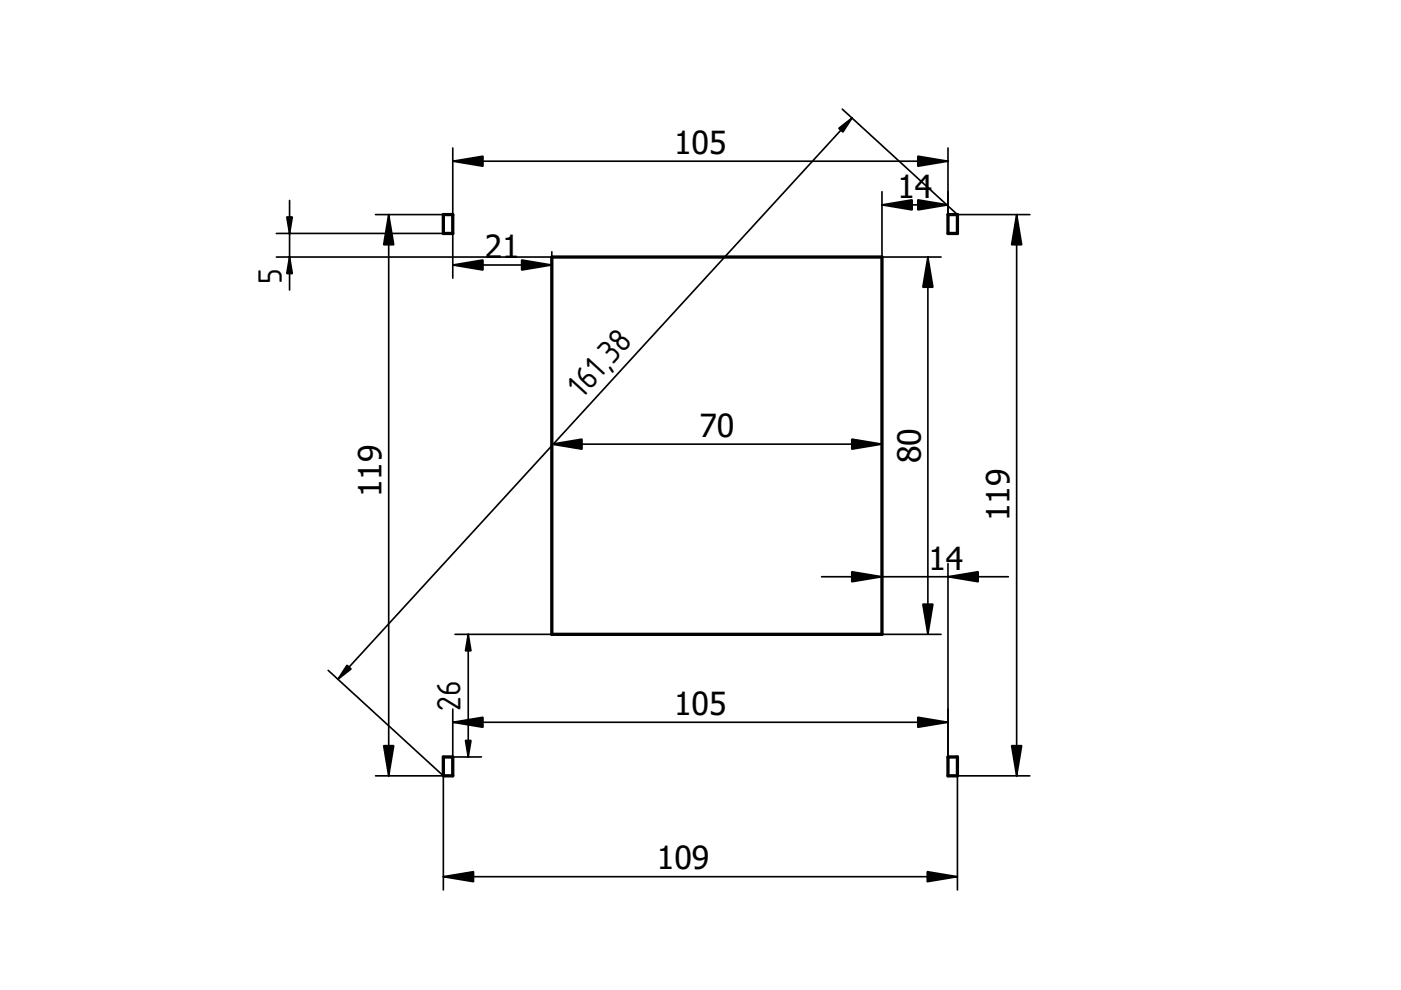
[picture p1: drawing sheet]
<svg xmlns="http://www.w3.org/2000/svg" width="297mm" height="210mm" viewBox="0 0 297 210" stroke-linecap="round" stroke-linejoin="round" font-family="sans-serif">
<path d="M94 45.5h2v4h-2zM117 54.5h70v80h-70zM201 45.5h2v4h-2zM94 160.5h2v4h-2zM201 160.5h2v4h-2z" fill="none" stroke="#000" stroke-width=".7"/>
<g fill="none" stroke="#000" stroke-width=".35">
<path d="M96 31.4v14.1M96 34.2h105M178.6 23.1l24.4 22.4h15.3M180.6 25l-109 119M201 31.4v18.1M58.6 54.5h58.4M58.6 49.5h37.4v9.5M61.4 42.5v19M79.6 45.5h14.4M82.4 45.5v119M96 56.2h21M117 53.4v43.6"/>
<path d="M187 40.6v56.4M187 54.5h12.5M187 43.4h14M196.7 54.5v80M215.5 45.5v119M117 94.2h70M187 119.5v15h12.5M201 119.5v45M96.5 134.5h20.5M99.3 134.5v26M174.2 122.3h39.6M69.6 142.1l24.4 22.4"/>
<path d="M96 153.1h105M96 150.3v14.2M79.6 164.5h14.4M94 164.5v24.2M96 160.5h6.1M218.3 164.5h-15.3v24.2M94 185.9h109"/>
</g>
<g fill="#000" stroke="#000" stroke-width=".35">
<path d="M96 34.2l6.4-1.1v2.1zM177.8 27.2l2.8-2.2-1.9 3zM194.6 33.1l6.4 1.1-6.4 1zM60.8 46h1.2l-.6 3.5zM61.4 54.5l.6 3.5h-1.2zM82.4 45.5l1.1 6.4h-2.2zM96 56.2l6.4-1.1v2.2zM110.6 55.1l6.4 1.1-6.4 1.1zM187 43.4l6.4-1v2.1zM196.7 54.5l1.1 6.4h-2.1zM194.6 42.4l6.4 1-6.4 1.1zM215.5 45.5l1.1 6.4h-2.1z"/>
<path d="M117 94.2l6.4-1.1v2.1zM180.6 93.1l6.4 1.1-6.4 1zM99.3 134.5l.6 3.5h-1.2zM180.6 121.2l6.4 1.1-6.4 1zM195.7 128.1h2.1l-1.1 6.4zM201 122.3l6.4-1.1v2.1zM73.6 141l.8 .8-2.8 2.2zM96 153.1l6.4-1v2.1zM194.6 152.1l6.4 1-6.4 1.1zM81.3 158.1h2.2l-1.1 6.4zM98.7 157h1.2l-.6 3.5zM214.5 158.1h2.1l-1.1 6.4z"/>
<path d="M94 185.9l6.4-1.1v2.1zM196.6 184.8l6.4 1.1-6.4 1z"/>
</g>
<g font-size="6.8">
<text x="142.9" y="32.7">105</text>
<text x="190.3" y="42">14</text>
<text x="102.8" y="54.7">21</text>
<text x="148.3" y="92.6">70</text>
<text x="195.2" y="98.2" transform="rotate(-90 195.2 98.2)">80</text>
<text x="80.9" y="105.4" transform="rotate(-90 80.9 105.4)">119</text>
<text x="214" y="110.5" transform="rotate(-90 214 110.5)">119</text>
<text x="196.8" y="120.8">14</text>
<text x="142.9" y="151.6">105</text>
<text x="139.3" y="184.4">109</text>
</g>
<g font-size="6.7">
<text x="59.7" y="60.2" transform="rotate(-90 59.7 60.2)">5</text>
<text x="123.5" y="84.5" transform="rotate(-48 123.5 84.5)">161,38</text>
<text x="97.6" y="150.7" transform="rotate(-90 97.6 150.7)">26</text>
</g>
</svg>
